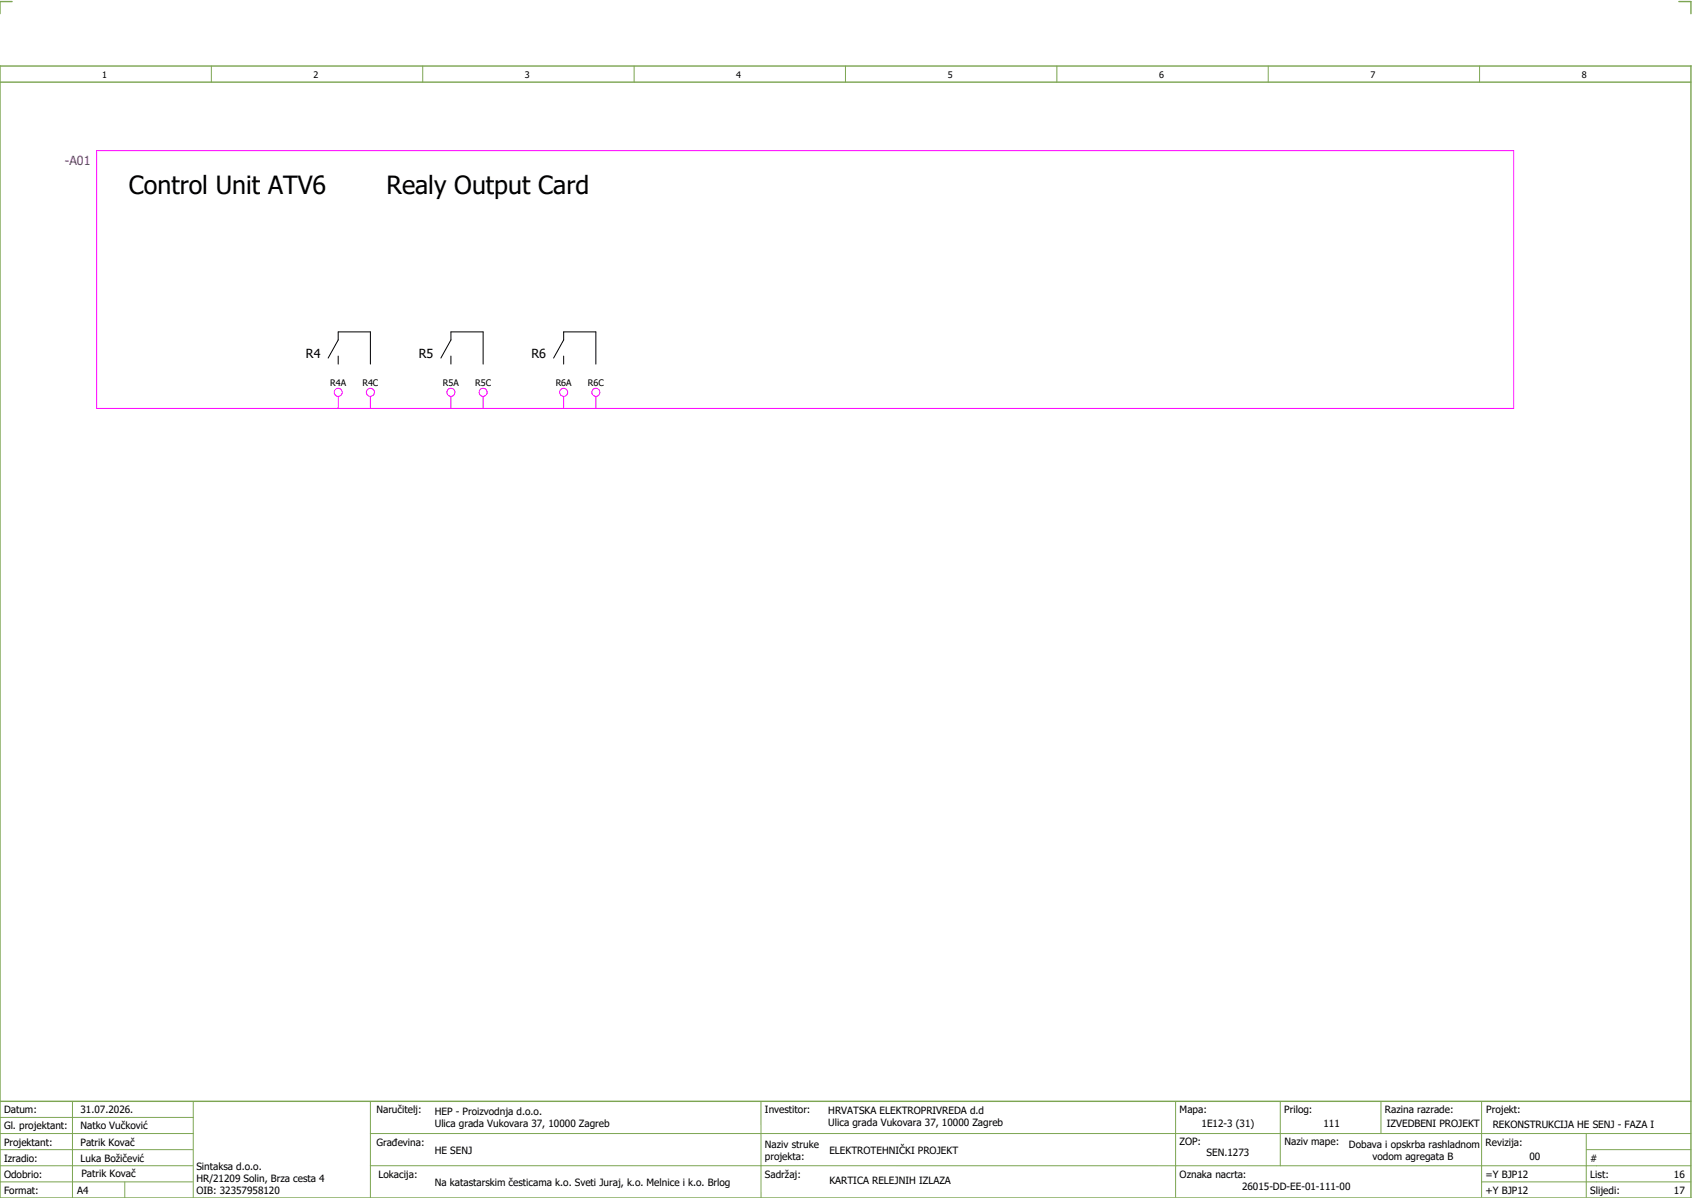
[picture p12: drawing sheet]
<svg xmlns="http://www.w3.org/2000/svg" width="421mm" height="297mm" viewBox="0 0 421 297" stroke-linecap="round" stroke-linejoin="round" font-family="sans-serif">
<path d="M0 16.4h420v281h-420zM3 .4h-3v3M417 .4h3v3M0 20.4h420M0 273.4h420" fill="none" stroke="#7ca552" stroke-width=".35"/>
<g fill="none" stroke="#7ca552" stroke-width=".25">
<path d="M52.5 16.4v4M105 16.4v4M157.5 16.4v4M210 16.4v4M262.5 16.4v4M315 16.4v4M367.5 16.4v4M0 277.4h48M18 273.4v24M48 273.4v24M92 273.4v24M189 273.4v24"/>
<path d="M292 273.4v23.8M318 273.4v16M343 273.4v8M368 273.4v23.8M0 281.4h48M0 285.4h47.8M0 293.4h47.8M31 293.4v4M47.8 289.4h-47.8M92 281.4h328M92 289.4h328M368 293.4h52"/>
<path d="M394 285.4h26M394 281.4v15.8"/>
</g>
<path d="M81.5 88.9l2.5-4.5v-2h8v8M84 88.4v2M109.5 88.9l2.5-4.5v-2h8v8M112 88.4v2M137.5 88.9l2.5-4.5v-2h8v8M140 88.4v2" fill="none" stroke="#000" stroke-width=".25"/>
<g fill="none" stroke="#f0f" stroke-width=".25">
<path d="M24 37.4h352v64h-352zM84 98.4v3M92 98.4v3M112 98.4v3M120 98.4v3M140 98.4v3M148 98.4v3"/>
<circle cx="84" cy="97.4" r="1"/>
<circle cx="92" cy="97.4" r="1"/>
<circle cx="112" cy="97.4" r="1"/>
<circle cx="120" cy="97.4" r="1"/>
<circle cx="140" cy="97.4" r="1"/>
<circle cx="148" cy="97.4" r="1"/>
</g>
<g font-size="6.2">
<text x="32" y="48.1">Control Unit ATV6</text>
<text x="96" y="48.1">Realy Output Card</text>
</g>
<text font-size="3.1" fill="#00f" x="16.1" y="41">-A01</text>
<g font-size="3.1">
<text x="76" y="88.8">R4</text>
<text x="104" y="88.8">R5</text>
<text x="132" y="88.8">R6</text>
</g>
<g font-size="2.5">
<text x="1" y="276.4">Datum:</text>
<text x="1" y="280.4">Gl. projektant:</text>
<text x="20" y="276.4">31.07.2026.</text>
<text x="20" y="280.4">Natko Vučković</text>
<text x="93.5" y="276.4">Naručitelj:</text>
<text x="108" y="276.9">HEP - Proizvodnja d.o.o.</text>
<text x="108" y="279.9">Ulica grada Vukovara 37, 10000 Zagreb</text>
<text x="190" y="276.4">Investitor:</text>
<text x="205.7" y="276.6">HRVATSKA ELEKTROPRIVREDA d.d</text>
<text x="205.7" y="279.6">Ulica grada Vukovara 37, 10000 Zagreb</text>
<text x="293" y="276.4">Mapa:</text>
<text x="298.4" y="279.9">1E12-3 (31)</text>
<text x="319" y="276.4">Prilog:</text>
<text x="328.7" y="279.9">111</text>
<text x="344" y="276.4">Razina razrade:</text>
<text x="344.4" y="279.9">IZVEDBENI PROJEKT</text>
<text x="369.2" y="276.3">Projekt:</text>
<text x="370.8" y="279.9">REKONSTRUKCIJA HE SENJ - FAZA I</text>
<text x="1" y="284.4">Projektant:</text>
<text x="20" y="284.4">Patrik Kovač</text>
<text x="93.5" y="284.4">Građevina:</text>
<text x="108" y="286.4">HE SENJ</text>
<text x="190" y="284.9">Naziv struke</text>
<text x="190" y="287.9">projekta:</text>
<text x="206" y="286.5">ELEKTROTEHNIČKI PROJEKT</text>
<text x="293" y="284.3">ZOP:</text>
<text x="299.7" y="286.9">SEN.1273</text>
<text x="319" y="284.3">Naziv mape:</text>
<text x="335.1" y="285">Dobava i opskrba rashladnom</text>
<text x="340.9" y="288">vodom agregata B</text>
<text x="369" y="284.4">Revizija:</text>
<text x="379.9" y="287.9">00</text>
<text x="1" y="288.4">Izradio:</text>
<text x="1" y="292.4">Odobrio:</text>
<text x="20" y="288.4">Luka Božičević</text>
<text x="20.2" y="292.3">Patrik Kovač</text>
<text x="48.8" y="290.4">Sintaksa d.o.o.</text>
<text x="48.8" y="293.4">HR/21209 Solin, Brza cesta 4</text>
<text x="94" y="292.4">Lokacija:</text>
<text x="190" y="292.4">Sadržaj:</text>
<text x="206" y="293.9">KARTICA RELEJNIH IZLAZA</text>
<text x="293" y="292.4">Oznaka nacrta:</text>
<text x="369" y="292.4">=Y BJP12</text>
<text x="395" y="292.4">List:</text>
<text x="395" y="288.4">#</text>
<text x="415.8" y="292.4">16</text>
<text x="1" y="296.4">Format:</text>
<text x="19.2" y="296.4">A4</text>
<text x="48.8" y="296.4">OIB: 32357958120</text>
<text x="108" y="294.4">Na katastarskim česticama k.o. Sveti Juraj, k.o. Melnice i k.o. Brlog</text>
<text x="308.5" y="295.4">26015-DD-EE-01-111-00</text>
<text x="369" y="296.4">+Y BJP12</text>
<text x="395" y="296.4">Slijedi:</text>
<text x="415.8" y="296.4">17</text>
</g>
<g font-size="2.2">
<text x="25.4" y="19.4">1</text>
<text x="77.9" y="19.4">2</text>
<text x="130.4" y="19.4">3</text>
<text x="182.9" y="19.4">4</text>
<text x="235.4" y="19.4">5</text>
<text x="287.9" y="19.4">6</text>
<text x="340.4" y="19.4">7</text>
<text x="392.9" y="19.4">8</text>
<text x="82" y="95.8">R4A</text>
<text x="90" y="95.8">R4C</text>
<text x="110" y="95.8">R5A</text>
<text x="118" y="95.8">R5C</text>
<text x="138" y="95.8">R6A</text>
<text x="146" y="95.8">R6C</text>
</g>
</svg>
